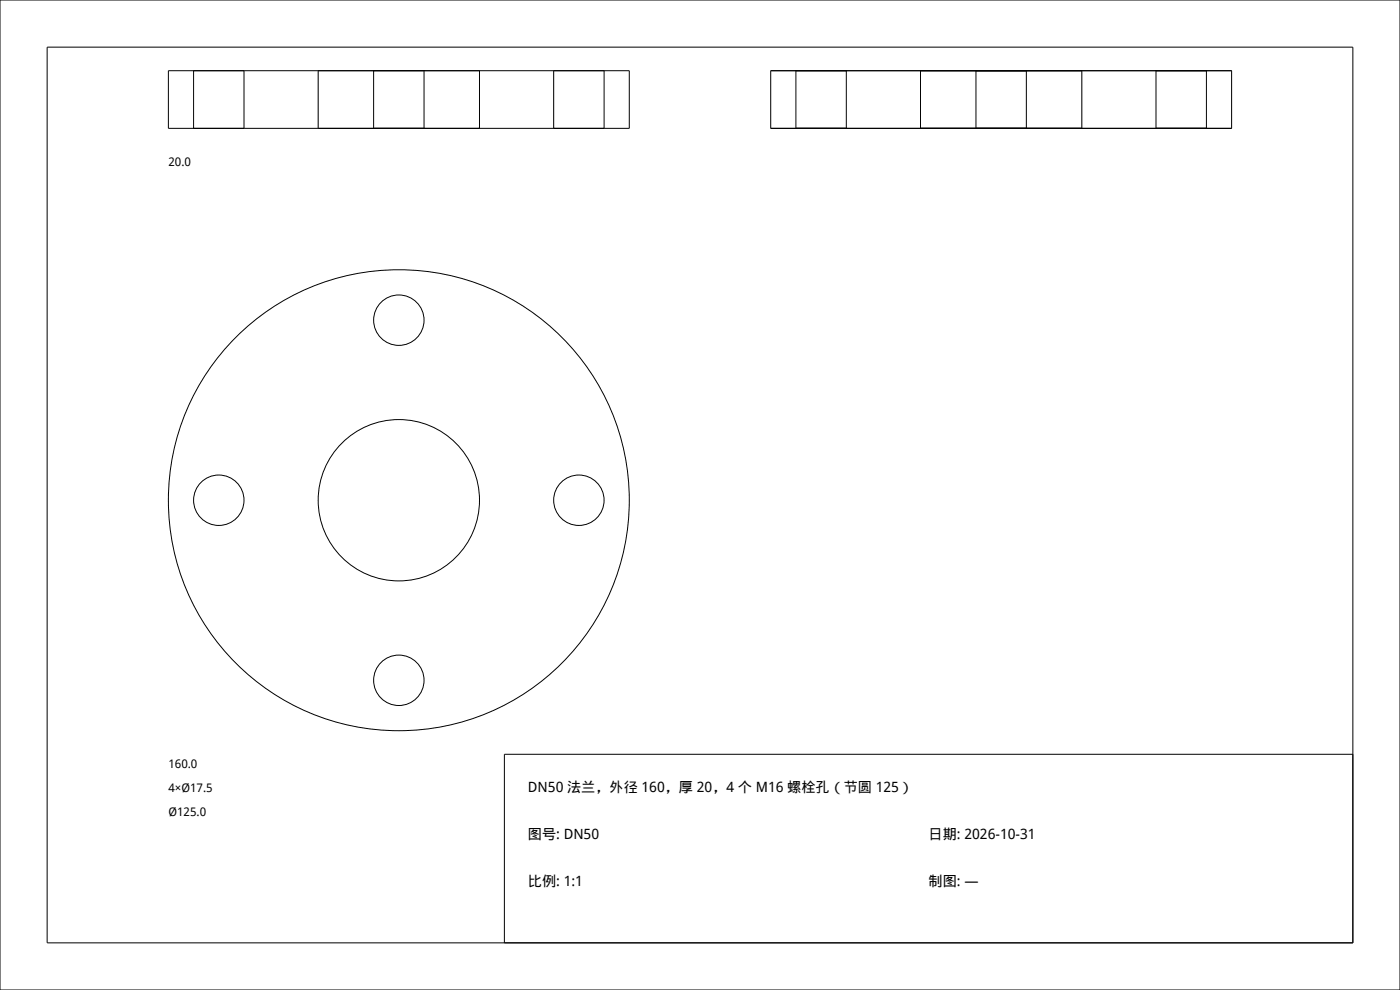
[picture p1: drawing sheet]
<svg xmlns="http://www.w3.org/2000/svg" width="297mm" height="210mm" viewBox="0 0 297 210" stroke-linecap="round" stroke-linejoin="round" font-family="sans-serif">
<g fill="none" stroke="#000" stroke-width=".21">
<path d="M0 0h297v210h-297zM10 10h277v190h-277zM35.7 15h97.8v12.2h-97.8zM41.1 15v12.2M51.8 15v12.2M67.5 15v12.2M79.3 15v12.2M90 15v12.2M101.7 15v12.2M117.5 15v12.2M128.2 15v12.2M163.5 15h97.8v12.2h-97.8z"/>
<path d="M168.8 15v12.2M179.5 15v12.2M195.3 15v12.2M207 15v12.2M217.7 15v12.2M229.5 15v12.2M245.2 15v12.2M255.9 15v12.2M287 160h-180v40"/>
<circle cx="84.6" cy="67.9" r="5.3"/>
<circle cx="46.4" cy="106.1" r="5.3"/>
<circle cx="84.6" cy="106.1" r="48.9"/>
<circle cx="84.6" cy="106.1" r="17.1"/>
<circle cx="122.8" cy="106.1" r="5.3"/>
<circle cx="84.6" cy="144.3" r="5.3"/>
</g>
<g font-size="3">
<text x="112" y="168">DN50 法兰，外径 160，厚 20，4 个 M16 螺栓孔（节圆 125）</text>
<text x="112" y="178">图号: DN50</text>
<text x="197" y="178">日期: 2026-10-31</text>
<text x="112" y="188">比例: 1:1</text>
<text x="197" y="188">制图: —</text>
</g>
<g font-size="2.5">
<text x="35.7" y="35.2">20.0</text>
<text x="35.7" y="163">160.0</text>
<text x="35.7" y="168">4×Ø17.5</text>
<text x="35.7" y="173">Ø125.0</text>
</g>
</svg>
